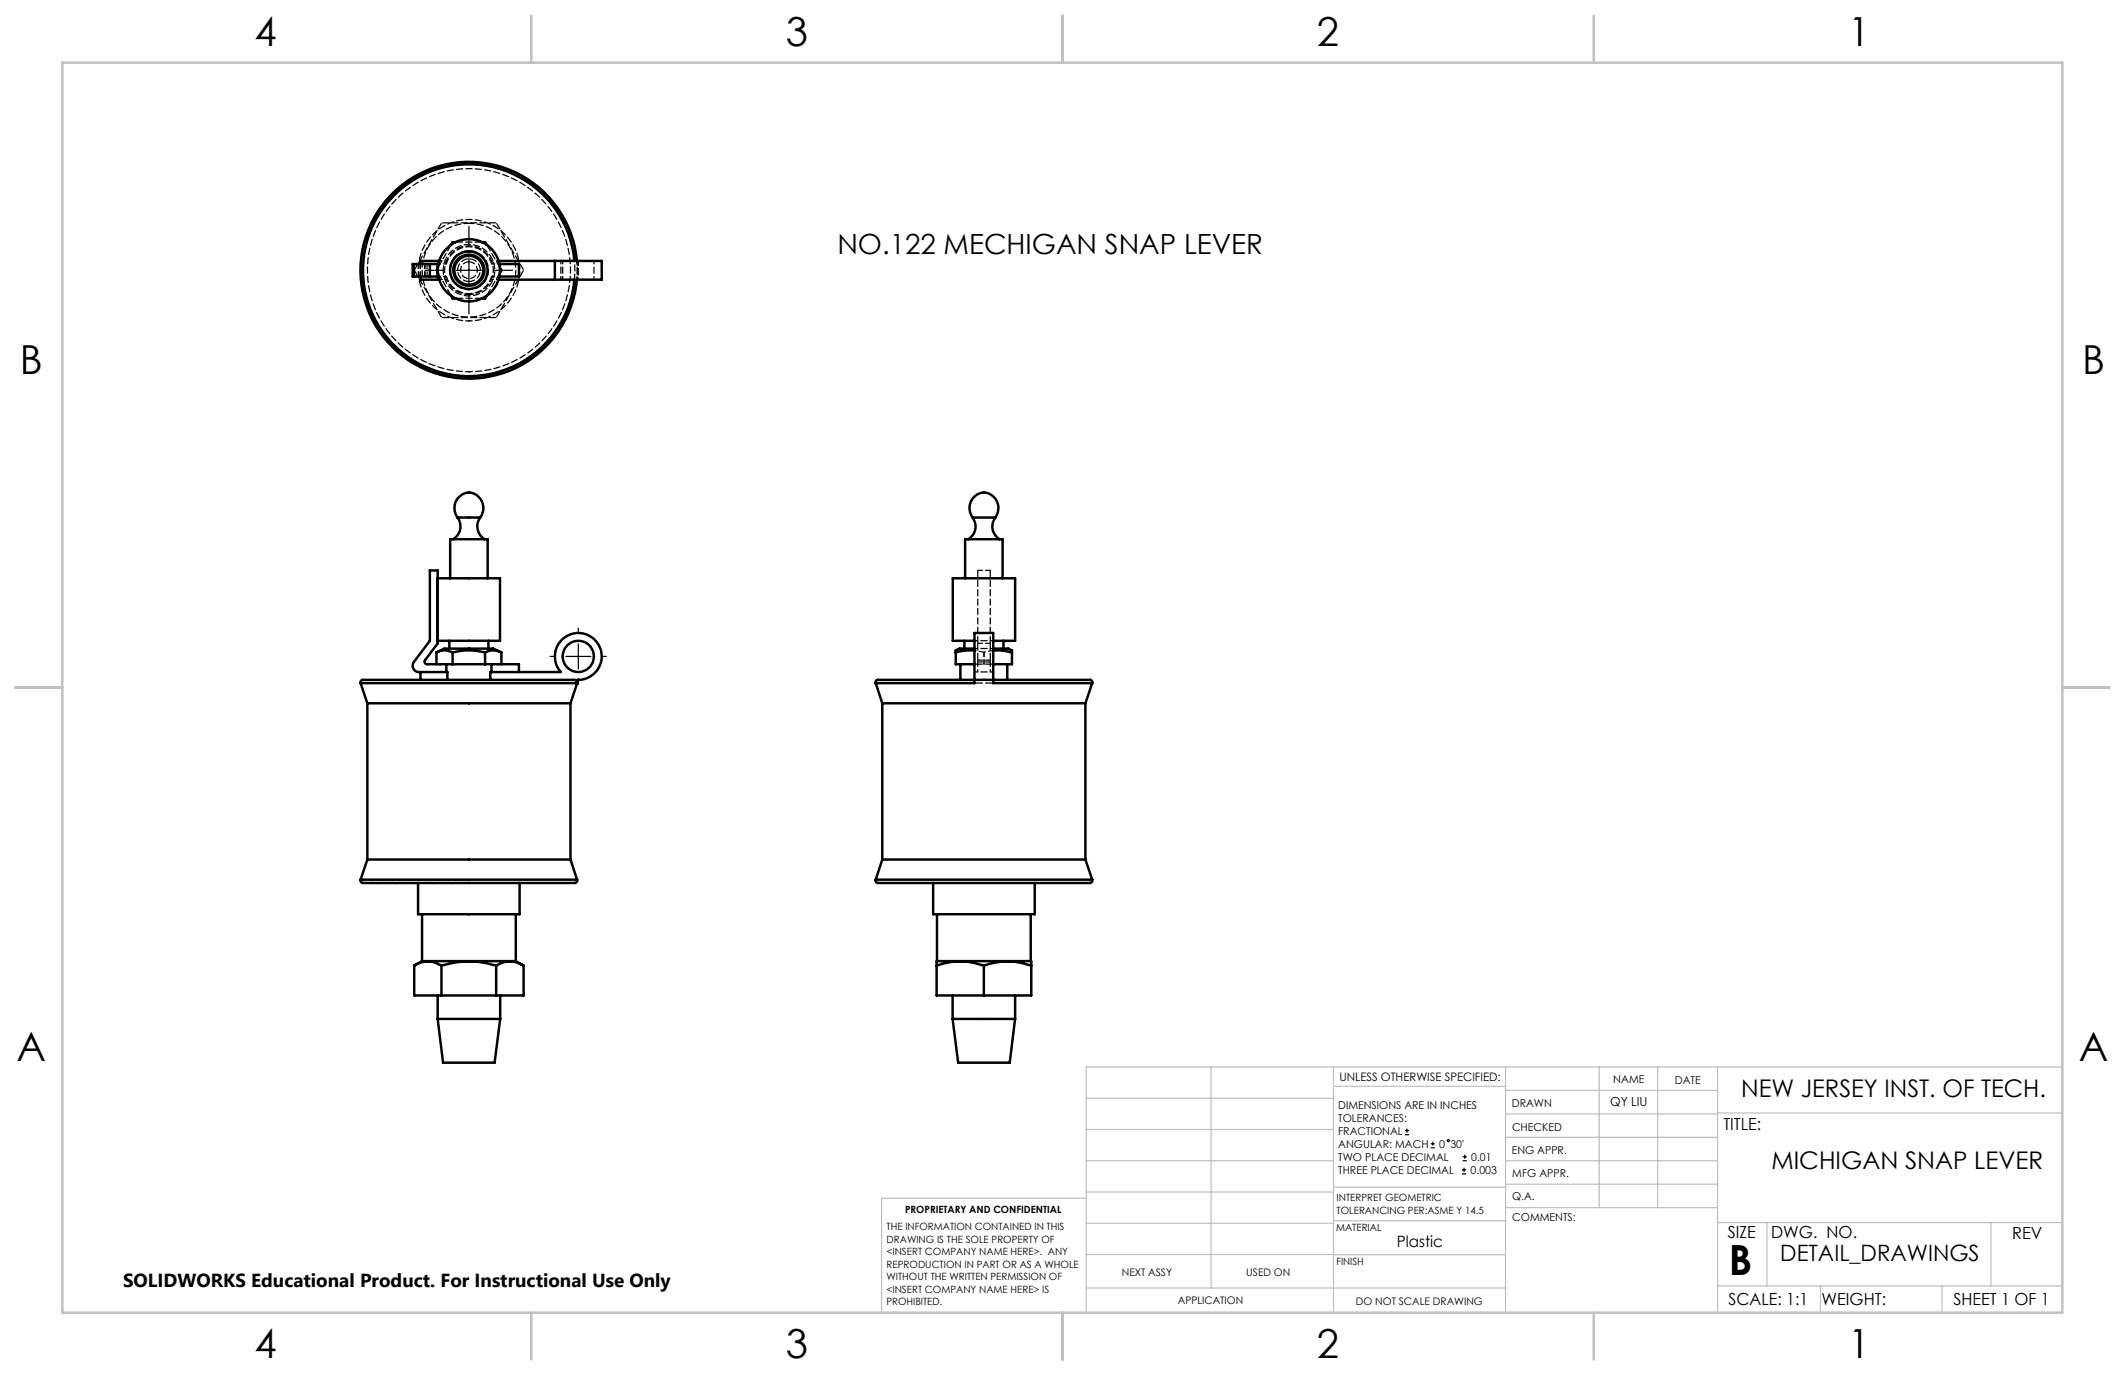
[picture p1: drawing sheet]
<svg xmlns="http://www.w3.org/2000/svg" width="432mm" height="279mm" viewBox="0 0 432 279" stroke-linecap="round" stroke-linejoin="round" font-family="sans-serif">
<g fill="none" stroke="#000" stroke-width=".25">
<path d="M86.4 54.9h3.8M92.7 54.9h5.1M95.3 46v3.8M95.3 52.4v5.1M100.4 54.9h3.7M95.3 60v3.8M111.8 133.4h.6M115 133.4h5.1M117.5 127.7v.6M117.5 130.8v5.1M117.5 138.5v.6M122.6 133.4h.6"/>
<path d="M285.5 230.6h.8M285.5 229.7h.8M285.9 229.3v.9M290.7 233.2h.8M290.7 232.4h.8M291.1 232v.8M297.1 238.5h.8M297.1 237.7h.8M297.2 235.9h.9M297.2 235.1h.9M297.5 237.3v.8M297.6 234.6v.9"/>
<circle cx="294.3" cy="231.8" r=".22"/>
</g>
<g fill="none" stroke="#c0c0c0" stroke-width=".25">
<path d="M246.1 216.8v44.9M271 216.8v49.9M305.9 216.8v49.9M324.9 216.8v28.6M336.8 216.8v28.6M349 216.8v49.9M419.1 216.8h-198.4v49.9M220.7 235.9h50.3M220.7 229.5h50.3M220.7 223.2h50.3M271 220.7h34.9M305.9 231.1h43.1"/>
<path d="M305.9 226.3h43.1M305.9 221.6h43.1M305.9 235.9h43.1M349 226.2h70.1M220.7 248.6h50.3M220.7 242.2h50.3M220.7 254.9h50.3M220.7 243.5h-41.6v23.2M271 255h34.9M271 248.1h35M271 241.2h35M305.9 240.6h43.1"/>
<path d="M306 245.4h43M349 248.4h70.1M359.1 248.4v12.9M404.6 248.4v12.9M220.7 261.7h85.2M349 261.3h70.1M369.9 261.3v5.4M394.6 261.3v5.4"/>
</g>
<path d="M12.7 12.7h406.4v254h-406.4zM108 3.2v9.5M215.9 3.2v9.5M323.8 3.2v9.5M3.1 139.7h9.6M419.1 139.7h9.5M108 266.7v9.6M215.9 266.7v9.6M323.8 266.7v9.6" fill="none" stroke="#c0c0c0" stroke-width=".5"/>
<g fill="none" stroke="#000" stroke-width=".5">
<path d="M84.1 53.7h-.2v2.5h.2M84.1 56.2h5M84.1 53.7h5M84.1 53.7v2.5M85.4 56.2v.6h3.9M87.3 53.7v2.5M88.9 53.7v2.5M88.9 55.4h.1M89 54.3l-.1 .2M89.3 53h-3.9v.7M92.6 49.2h-.6l-.4 .6M97.9 49.2h.7l.3 .6"/>
<path d="M101.3 53h11.4M101.3 56.8h11.4M101.5 53.7h3.9v2.5h-3.9M101.6 54.4l.3 .5-.3 .6M112.7 53h9.6v3.8h-9.6M112.7 53v3.8M116.7 53a21.5 21.5 0 0 0-31.9-16.8 21.5 21.5 0 0 0-2.4 36 21.5 21.5 0 0 0 33.9-12.6l.4-2.8M117.2 53a22 22 0 0 0-33.5-16.8 22 22 0 0 0 0 37.5 22 22 0 0 0 33.5-16.9M91.6 60l.4 .6h.7M98.9 60l-.3 .6h-.7M88.9 117.5h12.7v12.7h-12.7M91.5 117.5v-7.9h7.6v7.9"/>
<path d="M93 105.2a3 3 0 0 1-.9 4.4M93 105.2a3.1 3.1 0 0 1-.3-3.5 3.1 3.1 0 0 1 3.1-1.5 3.2 3.2 0 0 1 1.8 5M93 105.2h4.6M97.6 105.2a3.1 3.1 0 0 0 .9 4.4M196.1 117.5v-7.9h7.6v7.9M197.6 105.2a2.99 2.99 0 0 1-.9 4.4M197.6 105.2a3.1 3.1 0 0 1-.2-3.5 3.1 3.1 0 0 1 3.1-1.5 3.2 3.2 0 0 1 1.7 5M197.6 105.2h4.6M202.2 105.2a3 3 0 0 0 .9 4.4M73.3 138.8a.56 .56 0 0 1 .1-.6 .56 .56 0 0 1 .6-.1h42.3a.63 .63 0 0 1 .6 .1 .63 .63 0 0 1 .3 .6M73.3 138.8h43.9M73.3 138.8l1.3 4.1"/>
<path d="M85.4 136.6v1.5M88.7 132.6a3.4 3.4 0 0 1 3.3 0M88.7 132.6l1.6-.8h9.9l1.7 .8M88.7 132.6v2.4M90.7 135v1.6M91.3 130.2v1.6M92 132.6a13 13 0 0 1 6.6 0M92 132.6v2.4M98.6 132.6a3.5 3.5 0 0 1 3.3 0M98.6 132.6v2.4M99.2 130.2v1.6M99.6 138.1v-1.5h14.3a4.8 4.8 0 0 1 1.4-7.4 4.8 4.8 0 0 1 6.8 3 4.8 4.8 0 0 1-4.6 5.9"/>
<path d="M99.9 135v1.6M101.9 132.6v2.4M105.4 136.6v-1.6h-18.6a.52 .52 0 0 1-.4-.8l2.5-3.5v-14.8h-1.6v14.3l-3.2 4.3a1.29 1.29 0 0 0 1 2.1h5.8v1.5M117.5 138.1l-1.6 4.8M117.5 138.1l-.3 .7M177.9 138.8l1.4 4.1M194.2 132.6v2.4h3.8M195.2 135v3.1M196 130.2v1.6M198 138.1h-19.3a.57 .57 0 0 0-.6 .1 .57 .57 0 0 0-.2 .6M198 138.1v-9.5h3.8v9.5M198 132.2a9.4 9.4 0 0 0-3.8 .4"/>
<path d="M198 131.8h-.9a5.2 5.2 0 0 0-2.9 .4v.4M198 130.2h-4.4v-12.7h12.7v12.7h-4.5M198 138.1v.7h-20.1M198 138.1h3.8M201.8 138.1h18.7a1.37 1.37 0 0 1 1.4 .4v.3M201.8 131.8h1a4.6 4.6 0 0 1 2.8 .4v.4M201.8 132.2a8.8 8.8 0 0 1 3.8 .4M201.8 138.1v.7h20.1M203.9 130.2v1.6M204.7 135v3.1M205.6 132.6v2.4h-3.8M221.9 138.8l-1.3 4.1"/>
<path d="M74.6 142.9h41.3M74.6 142.9v31.8M115.9 142.9v31.8M179.3 142.9h41.3M179.3 142.9v31.8M220.6 142.9v31.8M73.3 178.8a.61 .61 0 0 0 .2 .6 .61 .61 0 0 0 .7 0h42.2a.63 .63 0 0 0 .9-.6M73.3 178.8h44M74.6 174.7h41.3M74.6 174.7l-1.3 4.1M84.9 179.4v6.4h20.7v-6.4M115.9 174.7l1.4 4.1"/>
<path d="M177.9 178.8a.61 .61 0 0 0 .3 .6 .61 .61 0 0 0 .6 0h42.3a.63 .63 0 0 0 .8-.6M177.9 178.8h44M179.3 174.7h41.3M179.3 174.7l-1.4 4.1M189.6 179.4v6.4h20.7v-6.4M220.6 174.7l1.3 4.1M84.2 196.2a5 5 0 0 1 5.5 0M84.2 196.2v6.1h22.2v-6.1M85.8 195.3h19M85.8 195.3l-1.6 .9M85.8 185.8v9.5M89.7 196.2a18.3 18.3 0 0 1 11.1 0"/>
<path d="M89.7 196.2v6.1M100.8 196.2a5 5 0 0 1 5.6 0M100.8 196.2v6.1M104.8 195.3l1.6 .9M104.8 185.8v9.5M190.3 196.2a14 14 0 0 1 9.6 0M190.3 196.2v6.1h19.2v-6.1M190.4 195.3l-.1 .9M190.4 195.3h19M190.4 185.8v9.5M199.9 196.2a14.1 14.1 0 0 1 9.6 0M199.9 196.2v6.1"/>
<path d="M209.4 195.3l.1 .9M209.4 185.8v9.5M88.9 207h12.7M88.9 207l1.1 8.9h10.5l1.1-8.9M88.9 202.3v4.7M101.6 202.3v4.7M193.6 207l1.1 8.9h10.5l1.1-8.9M193.6 207h12.7M193.6 202.3v4.7M206.3 202.3v4.7"/>
<circle cx="95.3" cy="54.9" r="3.2"/>
<circle cx="95.3" cy="54.9" r="2.94"/>
<circle cx="95.3" cy="54.9" r="3.8"/>
<circle cx="95.3" cy="54.9" r="6.3"/>
<circle cx="117.5" cy="133.4" r="3.2"/>
</g>
<path d="M95.3 32.9a22 22 0 0 0-19.3 32.6 22 22 0 0 0 37.9 1.2 22 22 0 0 0-17.2-33.8h-1.4M95.3 57.2a2.31 2.31 0 0 0 2.1-3.3 2.31 2.31 0 0 0-3.9-.4 2.31 2.31 0 0 0 1.3 3.7h.5M95.3 53.2a1.7 1.7 0 0 1 1.5 2.4 1.7 1.7 0 0 1-2.8 .4 1.7 1.7 0 0 1 .9-2.8h.4M117.2 56.8a22 22 0 0 1-33.5 16.8 22 22 0 0 1 0-37.4 22 22 0 0 1 33.5 16.8M95.3 178.7h-22" fill="none" stroke="#000" stroke-width=".25" stroke-dasharray="1.3 .6" stroke-dashoffset=".1"/>
<path d="M90.7 56.2a4.8 4.8 0 0 0 4.6 3.5 4.8 4.8 0 0 0 4.6-3.5M99.9 53.6a4.8 4.8 0 0 0-4.6-3.5 4.8 4.8 0 0 0-4.6 3.5M97.6 105.1h-4.6" fill="none" stroke="#000" stroke-width=".25" stroke-dasharray="1.3 .6" stroke-dashoffset=".2"/>
<path d="M90.9 53h-1.6M90.9 56.8h-1.6M101.3 56.8h-1.6M101.3 53h-1.6M198.7 135v1.5M201.2 135v1.5" fill="none" stroke="#000" stroke-width=".25" stroke-dasharray="1.3 .6" stroke-dashoffset=".8"/>
<path d="M85.1 56.2v-2.6M85.5 56.2v-2.6M86.3 53.6v2.6M86.4 56.2v-2.6M86.8 56.2v-2.6M95.3 59.8a4.9 4.9 0 0 0 4.4-7.2 4.9 4.9 0 0 0-8.4-.6 4.9 4.9 0 0 0 3.3 7.8h.7M95.3 45.4a9.5 9.5 0 0 1 8.4 14 9.5 9.5 0 0 1-16.3 .8 9.5 9.5 0 0 1 7-14.8h.9M198.7 115.9h2.5M198.7 135h2.5M198.7 130.7h2.5M198.7 134.1h2.5M198.7 134.5h2.5" fill="none" stroke="#000" stroke-width=".25" stroke-dasharray="1.3 .6" stroke-dashoffset=".3"/>
<path d="M117.4 56.8l.1-1.9M117.5 54.9v-1.9M117.5 56.8v-1.9M117.5 54.9l-.1-1.9M198 132.2l2 .3M200 132.5l1.9-.3" fill="none" stroke="#000" stroke-width=".25" stroke-dasharray="1.3 .6" stroke-dashoffset="1"/>
<g fill="none" stroke="#000" stroke-width=".25" stroke-dasharray="1.3 .6" stroke-dashoffset=".6">
<path d="M90.7 53.6h-1.3M90.7 56.2h-1.3M95.3 58.9a4 4 0 0 0 3.5-5.8 4 4 0 0 0-6.7-.5 4 4 0 0 0 2.6 6.2l.6 .1M99.9 53.6h1.3M99.9 56.2h1.3M114 56.8v-3.8M114.3 53v3.8M117.2 56.8v-3.8M120.7 56.8v-3.8M95.3 75.5a20.6 20.6 0 0 0 18.1-30.5 20.6 20.6 0 0 0-35.5-1.2 20.6 20.6 0 0 0 16 31.7h1.4M95.3 65.2a10.3 10.3 0 0 0 9.1-15.2 10.3 10.3 0 0 0-17.7-.8 10.3 10.3 0 0 0 7.6 16h1M198 131.8h3.9"/>
<path d="M198 136.5h3.9M201.9 130.2h-3.9"/>
</g>
<path d="M88.7 54.9l.2 .4M88.9 54.5l-.2 .4M89.1 56.2h.3M89.1 53.6h.3M101.2 56.2h.3M101.2 53.6h.3M198 135h.7M201.2 135h.7" fill="none" stroke="#000" stroke-width=".25" stroke-dasharray="1.3 .6"/>
<path d="M90.1 54.9a5.2 5.2 0 0 0 7.6 4.7 5.2 5.2 0 0 0 .6-9 5.2 5.2 0 0 0-8.2 3.6v.7M198.7 135v-.9M200 132.5v2.5M201.2 135v-.9" fill="none" stroke="#000" stroke-width=".25" stroke-dasharray="1.3 .6" stroke-dashoffset=".4"/>
<path d="M178 138.8h44M200 202.3v-6.1" fill="none" stroke="#000" stroke-width=".25" stroke-dasharray="1.3 .6" stroke-dashoffset=".5"/>
<path d="M89 55.4l2.6 4.6M91.7 49.8l-2.7 4.5M97.9 49.2h-5.3M101.6 54.4l-2.7-4.6M92.7 60.6h5.2M98.9 60l2.7-4.5M198.7 130.7v-14.8M198.7 134.1v-3.4M201.2 130.7v-14.8M201.2 134.1v-3.4" fill="none" stroke="#000" stroke-width=".25" stroke-dasharray="1.3 .6" stroke-dashoffset="-.1"/>
<path d="M95.3 48.6a6.4 6.4 0 0 1 5.6 9.3 6.4 6.4 0 0 1-10.8 .6 6.4 6.4 0 0 1 4.4-9.9h.8M95.3 76.4a21.5 21.5 0 0 1-18.9-31.8 21.5 21.5 0 0 1 37-1.3 21.5 21.5 0 0 1-16.7 33.1h-1.4" fill="none" stroke="#000" stroke-width=".25" stroke-dasharray="1.3 .6" stroke-dashoffset=".7"/>
<path d="M84.2 54.9l5.5 9.6M89.7 45.3l-5.5 9.6M100.9 45.3h-11.2M106.4 54.9l-5.5-9.6M89.7 64.5h11.2M100.9 64.5l5.5-9.6" fill="none" stroke="#000" stroke-width=".25" stroke-dasharray="1.3 .6" stroke-dashoffset="-.2"/>
<text font-size="8.5" x="351.3" y="259">B</text>
<g font-size="8.1">
<text x="51.7" y="9.3">4</text>
<text x="159.7" y="9.3">3</text>
<text x="267.6" y="9.3">2</text>
<text x="375.6" y="9.3">1</text>
<text x="4" y="76">B</text>
<text x="423.1" y="76">B</text>
<text x="3.3" y="215.7">A</text>
<text x="422.4" y="215.7">A</text>
<text x="51.7" y="276">4</text>
<text x="159.7" y="276">3</text>
<text x="267.6" y="276">2</text>
<text x="375.6" y="276">1</text>
</g>
<text font-size="5.6" x="170.1" y="51.6">NO.122 MECHIGAN SNAP LEVER</text>
<g font-size="4.9">
<text x="353.8" y="222.9">NEW JERSEY INST. OF TECH.</text>
<text x="360" y="237.5">MICHIGAN SNAP LEVER</text>
</g>
<text font-size="4.6" x="361.8" y="256.2">DETAIL_DRAWINGS</text>
<text font-size="3.8" x="25" y="261.6">SOLIDWORKS Educational Product. For Instructional Use Only</text>
<g font-size="3.4">
<text x="350.2" y="229.5">TITLE:</text>
<text x="351.1" y="251.6">SIZE</text>
<text x="359.9" y="251.6">DWG. NO.</text>
<text x="408.9" y="251.7">REV</text>
<text x="351.2" y="265.2">SCALE: 1:1</text>
<text x="370.1" y="265.3">WEIGHT:</text>
<text x="396.9" y="265.2">SHEET 1 OF 1</text>
</g>
<text font-size="3.2" x="283.8" y="253.3">Plastic</text>
<text font-size="2.5" x="327.2" y="224.8">QY LIU</text>
<text font-size="2.4" x="272.2" y="219.7">UNLESS OTHERWISE SPECIFIED:</text>
<g font-size="2.2">
<text x="327.8" y="220.1">NAME</text>
<text x="340.3" y="220.2">DATE</text>
<text x="271.9" y="225.3">DIMENSIONS ARE IN INCHES</text>
<text x="271.9" y="227.9">TOLERANCES:</text>
<text x="307.2" y="224.9">DRAWN</text>
<text x="271.9" y="230.6">FRACTIONAL</text>
<text x="271.9" y="233.2">ANGULAR: MACH</text>
<text x="292.5" y="233.2">0</text>
<text x="294.7" y="233.2">30'</text>
<text x="307.3" y="229.8">CHECKED</text>
<text x="271.9" y="235.9">TWO PLACE DECIMAL</text>
<text x="271.9" y="238.5">THREE PLACE DECIMAL</text>
<text x="298.8" y="238.5">0.003</text>
<text x="299" y="235.9">0.01</text>
<text x="307.2" y="234.5">ENG APPR.</text>
<text x="307.3" y="239.2">MFG APPR.</text>
<text x="307.3" y="243.9">Q.A.</text>
<text x="307.3" y="248.1">COMMENTS:</text>
</g>
<g font-size="2.1">
<text x="227.9" y="259.2">NEXT ASSY</text>
<text x="253.3" y="259.2">USED ON</text>
<text x="239.3" y="265">APPLICATION</text>
<text x="275.5" y="265.1">DO NOT SCALE DRAWING</text>
</g>
<g font-size="2">
<text x="271.6" y="244.1">INTERPRET GEOMETRIC</text>
<text x="180.2" y="250">THE INFORMATION CONTAINED IN THIS</text>
<text x="183.9" y="246.4">PROPRIETARY AND CONFIDENTIAL</text>
<text x="271.5" y="250.2">MATERIAL</text>
<text x="271.6" y="246.6">TOLERANCING PER:ASME Y 14.5</text>
<text x="180.2" y="252.5">DRAWING IS THE SOLE PROPERTY OF</text>
<text x="180.2" y="255.1">&lt;INSERT COMPANY NAME HERE&gt;. ANY</text>
<text x="180.2" y="257.6">REPRODUCTION IN PART OR AS A WHOLE</text>
<text x="271.5" y="257">FINISH</text>
<text x="180.2" y="260.1">WITHOUT THE WRITTEN PERMISSION OF</text>
<text x="180.2" y="262.6">&lt;INSERT COMPANY NAME HERE&gt; IS</text>
<text x="180.2" y="265.2">PROHIBITED.</text>
</g>
</svg>
